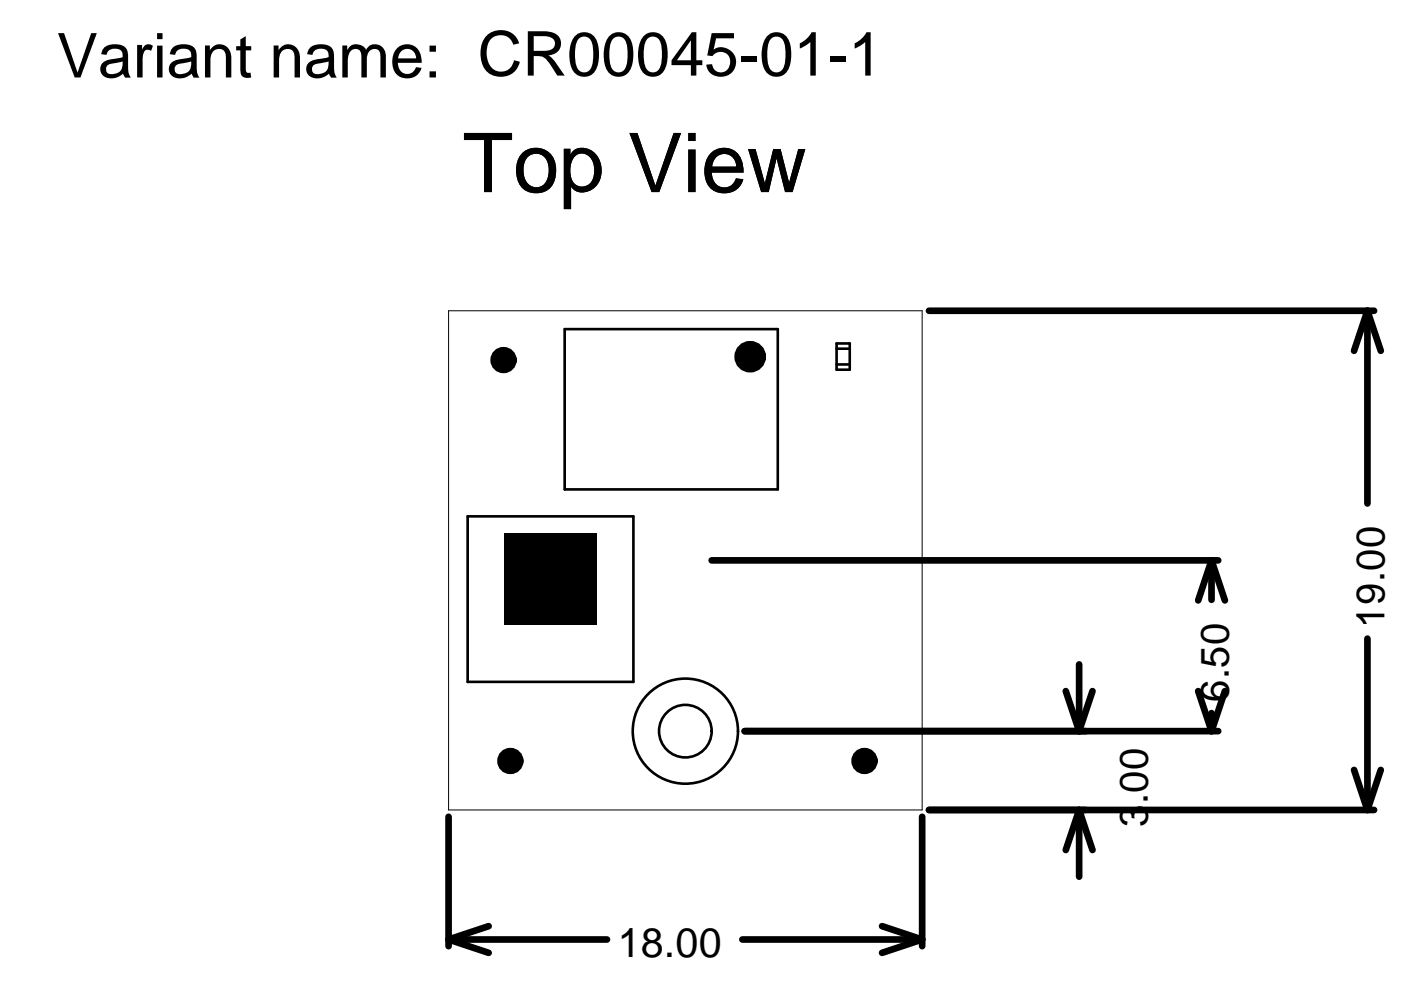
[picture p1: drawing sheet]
<svg xmlns="http://www.w3.org/2000/svg" width="297mm" height="210mm" viewBox="0 0 297 210" stroke-linecap="round" stroke-linejoin="round" font-family="sans-serif">
<path d="M107 113.1h19.5v19.5h-19.5z" fill="#000"/>
<g fill="none" stroke="#000" stroke-width=".56">
<path d="M119.7 69.8h45.2v34h-45.2zM177.4 72.8h2.8v5.6h-2.8zM177.4 73.9h2.8M177.4 77.3h2.8M99.2 109.5h35.1v35.1h-35.1z"/>
<circle cx="145.3" cy="155" r="5.6"/>
<circle cx="145.3" cy="155" r="11.1"/>
</g>
<g fill="none" stroke="#000" stroke-width="2.8">
<circle cx="106.8" cy="76.3" r="1.39"/>
<circle cx="108.2" cy="161.3" r="1.39"/>
<circle cx="183.3" cy="161.3" r="1.39"/>
</g>
<circle cx="159" cy="75.6" r="1.67" fill="none" stroke="#000" stroke-width="3.3"/>
<path d="M95.1 65.9h100.4v105.8h-100.4z" fill="none" stroke="#000" stroke-width=".21"/>
<g fill="none" stroke="#000" stroke-width="1.4">
<path d="M197 65.9h94.3M289.9 65.9l2.9 8.5M289.9 65.9v40.8M289.9 65.9l-2.8 8.5M150.9 118.8h107.4M256.9 118.8v8.4M256.9 118.8l2.8 8.5M256.9 118.8l-2.9 8.5M289.9 135.4v36.3M157.9 155h100.4M226 146.5l2.8 8.5M228.8 140.9v14.1"/>
<path d="M231.6 146.5l-2.8 8.5M254 146.5l2.9 8.5M256.9 151.2v3.8M259.7 146.5l-2.8 8.5M95.1 173.2v27.4M195.5 173.2v27.4M197 171.7h94.3M228.8 171.7l-2.8 8.5M228.8 171.7v14.2M228.8 171.7l2.8 8.5M287.1 163.2l2.8 8.5M292.8 163.2l-2.9 8.5"/>
<path d="M95.1 199.2l8.5 2.8M95.1 199.2h33.6M103.6 196.4l-8.5 2.8M157.4 199.2h38.1M187 196.4l8.5 2.8M195.5 199.2l-8.5 2.8"/>
</g>
<text font-size="17.5" x="98.1" y="40.7">Top View</text>
<text font-size="13.1" x="12" y="16.4">Variant name: CR00045-01-1</text>
<text font-size="8.7" x="131" y="202.8">18.00</text>
<g font-size="8.5">
<text x="293.6" y="133.1" transform="rotate(-90 293.6 133.1)">19.00</text>
<text x="260.5" y="148.9" transform="rotate(-90 260.5 148.9)">6.50</text>
<text x="243.4" y="170.5" transform="rotate(-90 243.4 170.5)">.00</text>
<text x="243.4" y="175.4" transform="rotate(-90 243.4 175.4)">3</text>
</g>
</svg>
